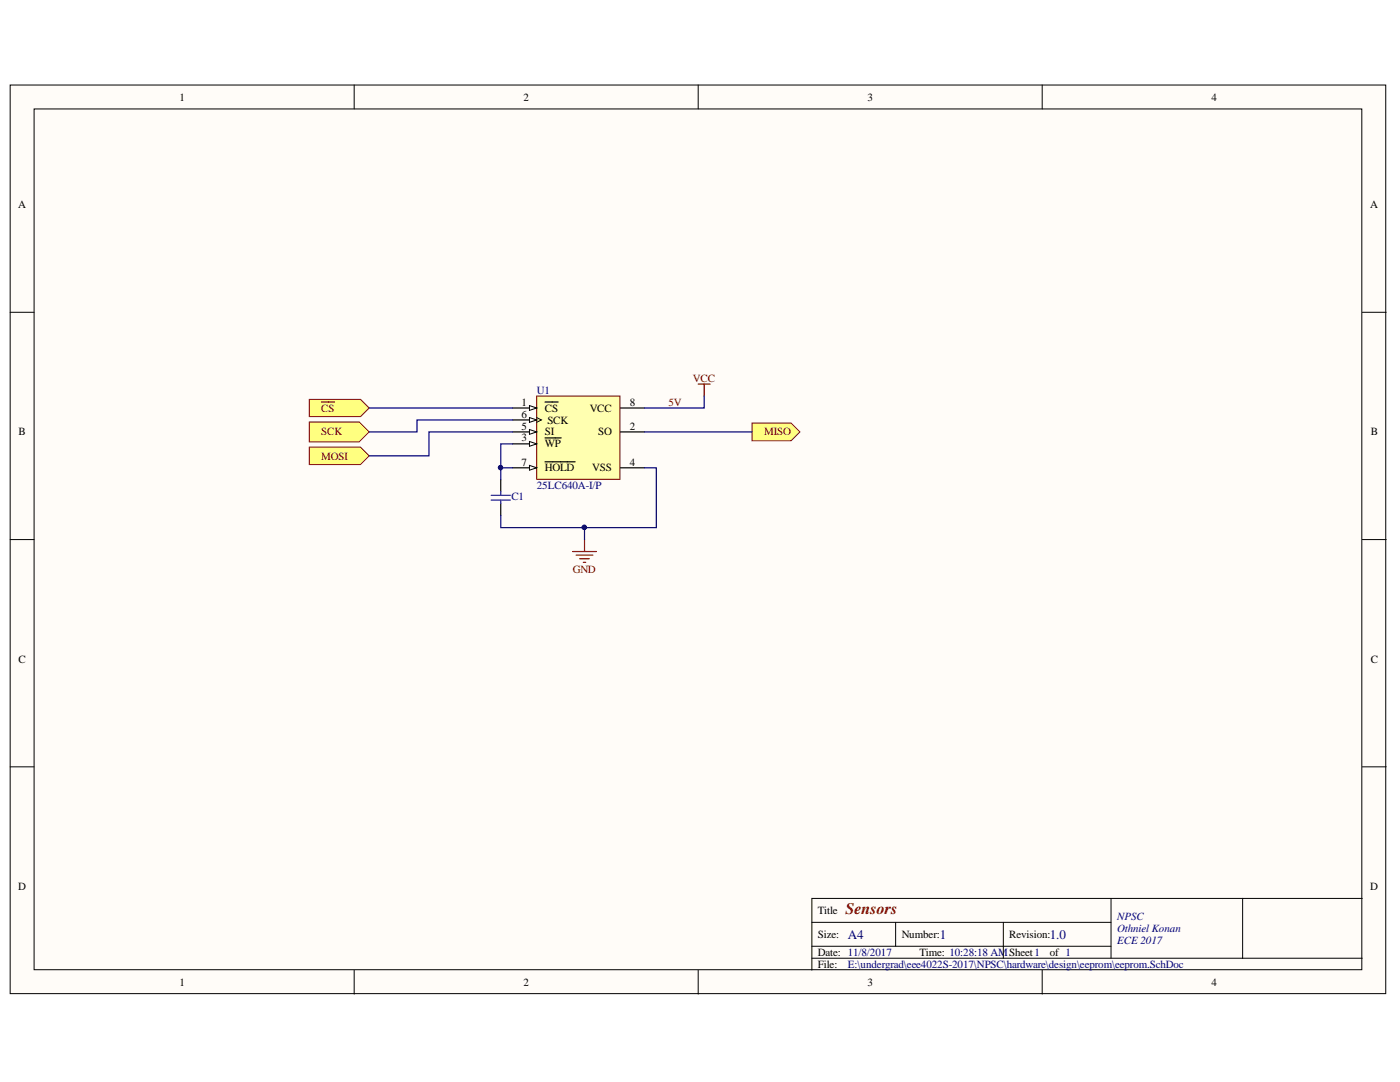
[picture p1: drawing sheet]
<svg xmlns="http://www.w3.org/2000/svg" width="279mm" height="216mm" viewBox="0 0 279 216" stroke-linecap="round" stroke-linejoin="round" font-family="sans-serif">
<g fill="#fffcf8" stroke="#000" stroke-width=".2">
<path d="M2 17h274.6v181.3h-274.6z"/>
<path d="M6.8 21.7h265v171.8h-265z"/>
</g>
<g fill="none" stroke="#000" stroke-width=".2">
<path d="M70.7 17v4.7M139.3 17v4.7M208 17v4.7M2 62.3h4.8M271.9 62.3h4.8M2 107.7h4.8M271.9 107.7h4.8M2 153h4.8M271.9 153h4.8M221.7 179.3v11.9M248 179.3h-86v14.3M271.9 179.3h-23.9v11.9"/>
<path d="M70.7 193.6v4.8M139.3 193.6v4.8M162 184h59.7M162 191.2h109.9M162 188.8h59.7M178.7 184v4.8M200.2 184v7.2M208 193.6v4.8"/>
</g>
<path d="M139.3 76.6h2.4M140.5 76.6v2.4M114.3 110.1h4.7M115 110.8h3.3M115.7 111.5h1.9M116.4 112.2h.5M116.7 107.7v2.4" fill="none" stroke="#800000" stroke-width=".24"/>
<path d="M107.1 79h16.6v16.6h-16.6z" fill="#ffffb0" stroke="#800000" stroke-width=".2"/>
<path d="M102.3 81.4h4.8" fill="none" stroke="#000" stroke-width=".24"/>
<path d="M105.7 80.9l1.4 .5-1.4 .5z" fill="#fffcf8"/>
<path d="M105.7 80.9l1.4 .5-1.4 .5z" fill="none" stroke="#000" stroke-width=".2"/>
<path d="M102.3 88.6h4.8M108.8 80.2h2.6M123.8 86.2h4.8" fill="none" stroke="#000" stroke-width=".24"/>
<path d="M105.7 88.1l1.4 .5-1.4 .4z" fill="#fffcf8"/>
<path d="M105.7 88.1l1.4 .5-1.4 .4z" fill="none" stroke="#000" stroke-width=".2"/>
<path d="M102.3 86.2h4.8M108.8 87.4h3.2M123.8 93.3h4.8" fill="none" stroke="#000" stroke-width=".24"/>
<path d="M105.7 85.7l1.4 .5-1.4 .5z" fill="#fffcf8"/>
<path d="M105.7 85.7l1.4 .5-1.4 .5zM107.1 83.3l1 .5-1 .5" fill="none" stroke="#000" stroke-width=".2"/>
<path d="M102.3 83.8h4.8" fill="none" stroke="#000" stroke-width=".24"/>
<path d="M105.7 83.3l1.4 .5-1.4 .5z" fill="#fffcf8"/>
<path d="M105.7 83.3l1.4 .5-1.4 .5z" fill="none" stroke="#000" stroke-width=".2"/>
<path d="M102.3 93.3h4.8" fill="none" stroke="#000" stroke-width=".24"/>
<path d="M105.7 92.9l1.4 .4-1.4 .5z" fill="#fffcf8"/>
<path d="M105.7 92.9l1.4 .4-1.4 .5z" fill="none" stroke="#000" stroke-width=".2"/>
<path d="M99.9 95.7v2.4M108.8 92.2h6M123.8 81.4h4.8M99.9 100.5v2.4" fill="none" stroke="#000" stroke-width=".24"/>
<path d="M98 98.8h3.8M98 99.8h3.8M99.9 98.1v.7M99.9 99.8v.7" fill="none" stroke="#00f" stroke-width=".24"/>
<path d="M140.5 79v2.4h-11.9M102.3 93.3h-2.4v2.4M102.3 88.6h-2.4v4.7M128.6 93.3h2.4v12h-31.1v-2.4M116.7 105.3v2.4" fill="none" stroke="#000080" stroke-width=".24"/>
<g fill="#000080" stroke="#000080" stroke-width=".2">
<circle cx="99.9" cy="93.3" r=".43"/>
<circle cx="116.6" cy="105.2" r=".43"/>
</g>
<path d="M61.7 79.7h10.2l1.8 1.7-1.8 1.7h-10.2z" fill-rule="evenodd" fill="#ffff80" stroke="#800000" stroke-width=".2"/>
<path d="M64.1 80.2h2.6" fill="none" stroke="#800000" stroke-width=".24"/>
<g fill="#ffff80" stroke="#800000" stroke-width=".2">
<path d="M61.7 84.2h10l2 2-2 2h-10z" fill-rule="evenodd"/>
<path d="M61.7 89.2h10.2l1.8 1.8-1.8 1.7h-10.2z" fill-rule="evenodd"/>
<path d="M150.1 84.4h7.8l1.7 1.8-1.7 1.8h-7.8z" fill-rule="evenodd"/>
</g>
<path d="M73.7 81.4h28.6M102.3 83.8h-19.1v2.4h-9.5M102.3 86.2h-16.7v4.8h-11.9M128.6 86.2h21.5" fill="none" stroke="#000080" stroke-width=".24"/>
<text font-size="3.2" fill="#800000" x="168.7" y="182.4">Sensors</text>
<g font-size="2.6" fill="#000080">
<text x="169.2" y="187.3">A4</text>
<text x="187.6" y="187.3">1</text>
<text x="209.5" y="187.3">1.0</text>
</g>
<g font-size="2.2">
<text x="35.8" y="20.1">1</text>
<text x="104.5" y="20.1">2</text>
<text x="173.1" y="20.1">3</text>
<text x="241.8" y="20.1">4</text>
<text x="3.6" y="41.5">A</text>
<text x="273.5" y="41.5">A</text>
<text x="104.1" y="81">1</text>
<text x="104.1" y="83.3">6</text>
<text x="108.7" y="82.2">CS</text>
<text x="117.7" y="82.2">VCC</text>
<text x="125.7" y="81">8</text>
<text x="3.7" y="86.9">B</text>
<text x="104.1" y="88.1">3</text>
<text x="104.1" y="85.7">5</text>
<text x="108.7" y="89.3">WP</text>
<text x="108.7" y="86.9">SI</text>
<text x="109.2" y="84.5">SCK</text>
<text x="119.4" y="86.9">SO</text>
<text x="125.7" y="85.7">2</text>
<text x="273.6" y="86.9">B</text>
<text x="104.1" y="92.9">7</text>
<text x="108.7" y="94.1">HOLD</text>
<text x="118.2" y="94.1">VSS</text>
<text x="125.7" y="92.9">4</text>
<text x="3.7" y="132.2">C</text>
<text x="273.6" y="132.2">C</text>
<text x="3.6" y="177.6">D</text>
<text x="273.5" y="177.6">D</text>
<text x="163.2" y="182.4">Title</text>
<text x="163.2" y="187.1">Size:</text>
<text x="163.2" y="190.8">Date: 11/8/2017</text>
<text x="180" y="187.1">Number:</text>
<text x="183.5" y="190.8">Time: 10:28:18 AMSheet1</text>
<text x="201.4" y="187.1">Revision:</text>
<text x="209.5" y="190.8">of 1</text>
<text x="35.8" y="196.7">1</text>
<text x="104.5" y="196.7">2</text>
<text x="163.2" y="193.1">File:</text>
<text x="173.1" y="196.7">3</text>
<text x="241.8" y="196.7">4</text>
</g>
<g font-size="2.2" fill="#800000">
<text x="138.3" y="76.2">VCC</text>
<text x="64.1" y="82.2">CS</text>
<text x="133.4" y="81">5V</text>
<text x="64.1" y="86.9">SCK</text>
<text x="152.5" y="86.9">MISO</text>
<text x="64.1" y="91.7">MOSI</text>
<text x="114.3" y="114.3">GND</text>
</g>
<g font-size="2.2" fill="#000080">
<text x="107.1" y="78.5">U1</text>
<text x="102.1" y="99.8">C1</text>
<text x="107.1" y="97.6">25LC640A-I/P</text>
<text x="223" y="183.6">NPSC</text>
<text x="223" y="186">Othniel Konan</text>
<text x="223" y="188.3">ECE 2017</text>
<text x="169.2" y="193.1">E:\undergrad\eee4022S-2017\NPSC\hardware\design\eeprom\eeprom.SchDoc</text>
</g>
</svg>
